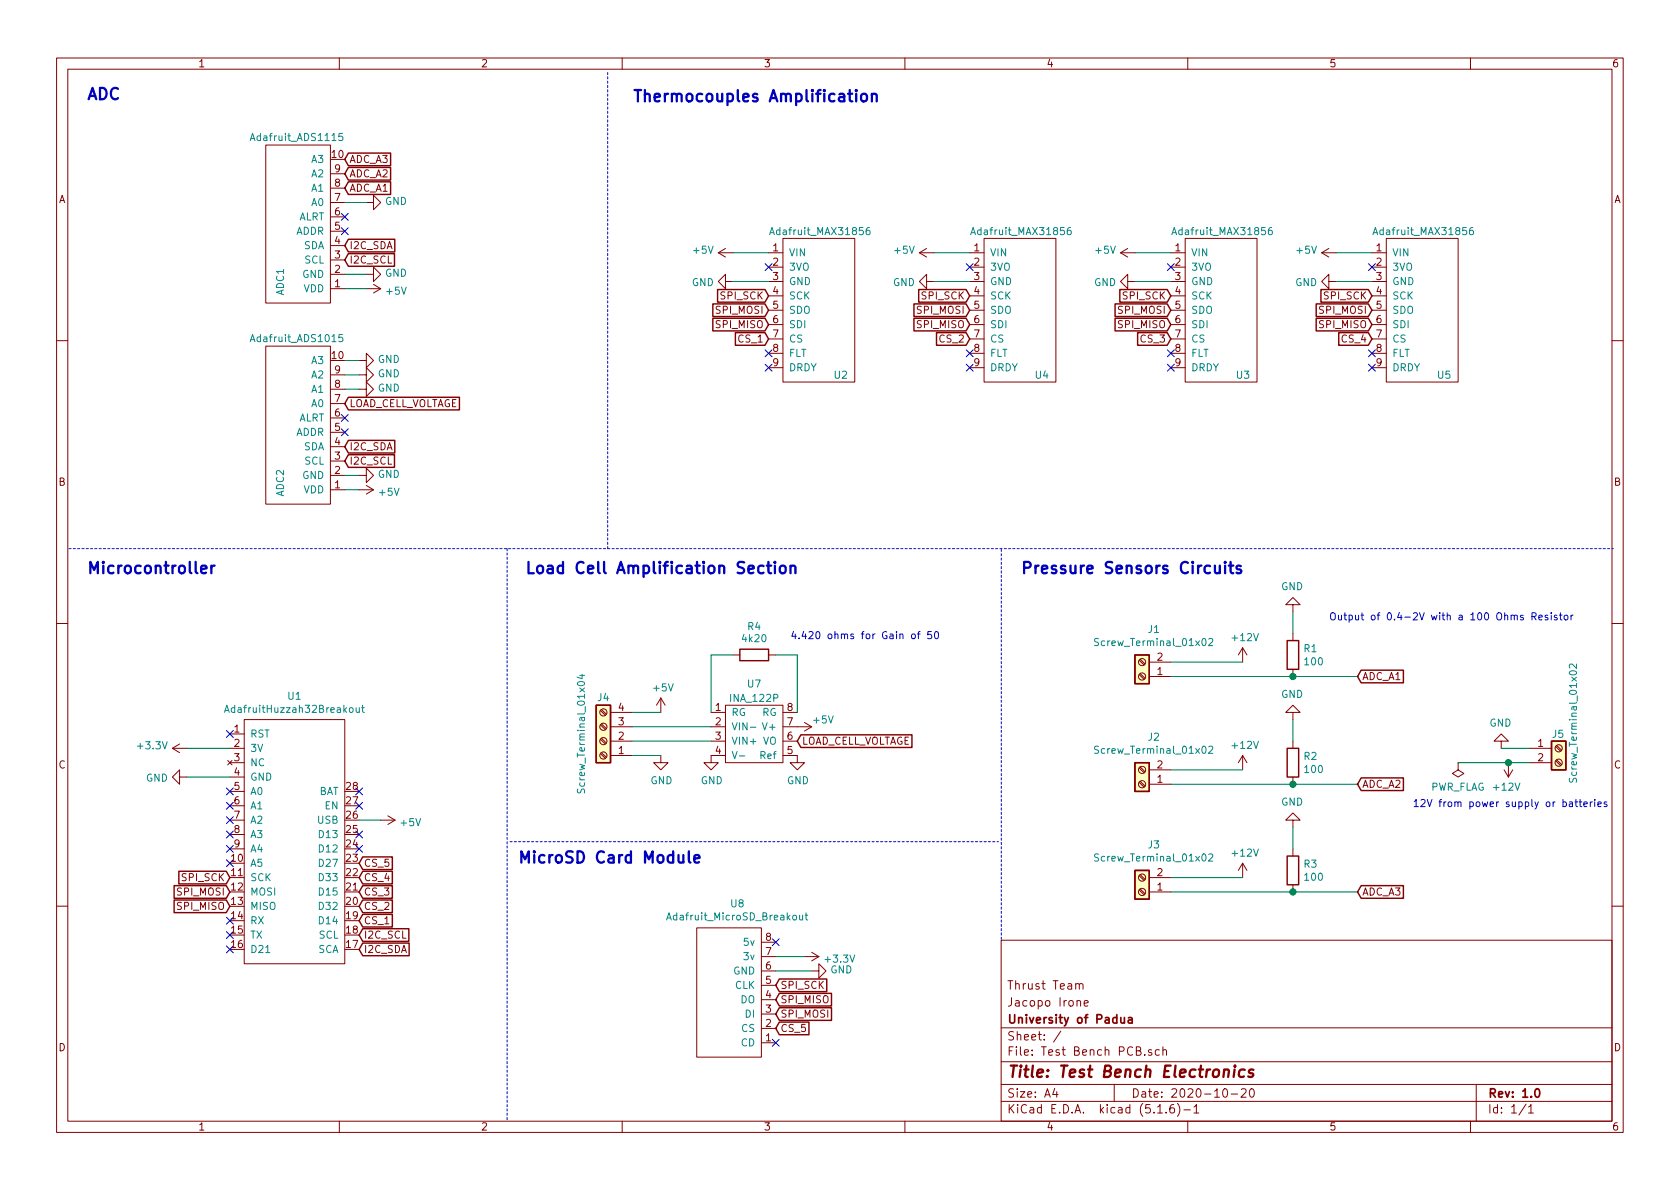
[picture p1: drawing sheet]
EESchema Schematic File Version 4
EELAYER 30 0
EELAYER END
$Descr A4 11693 8268
encoding utf-8
Sheet 1 1
Title "Test Bench Electronics"
Date "2020-10-20"
Rev "1.0"
Comp "University of Padua"
Comment1 "Jacopo Irone"
Comment2 "Thrust Team"
Comment3 ""
Comment4 ""
$EndDescr
$Comp
L Breakout_Test_Bench_Library:AdafruitHuzzah32Breakout U1
U 1 1
P 2050 5200
F 0 "U1" H 2050 5565 50  0000 C CNN
F 1 "AdafruitHuzzah32Breakout" H 2050 5474 50  0000 C CNN
F 2 "Test Bench PCB Breakout:Adafruit_Huzzah32" H 1850 5300 50  0001 C CNN
F 3 "" H 1850 5300 50  0001 C CNN
	1    2050 5200
	1    0    0    -1  
$EndComp
$Comp
L Breakout_Test_Bench_Library:Adafruit_ADS1115 ADC1
U 1 1
P 2400 1350
F 0 "ADC1" H 1700 1800 50  0000 L CNN
F 1 "Adafruit_ADS1115" V 2800 1350 50  0000 L CNN
F 2 "Test Bench PCB Breakout:Adafruit_ADS1115" H 2400 1350 50  0001 C CNN
F 3 "" H 2400 1350 50  0001 C CNN
	1    2400 1350
	0    -1   -1   0   
$EndComp
$Comp
L Breakout_Test_Bench_Library:Adafruit_ADS1015 ADC2
U 1 1
P 2400 2750
F 0 "ADC2" H 1700 3200 50  0000 L CNN
F 1 "Adafruit_ADS1015" V 2800 2750 50  0000 L CNN
F 2 "Test Bench PCB Breakout:Adafruit_ADS1015" H 2400 2750 50  0001 C CNN
F 3 "" H 2400 2750 50  0001 C CNN
	1    2400 2750
	0    -1   -1   0   
$EndComp
Text GLabel 2500 6600 2    50   Input ~ 0
I2C_SDA
Text GLabel 2500 6500 2    50   Input ~ 0
I2C_SCL
Text GLabel 1600 6300 0    50   Input ~ 0
SPI_MISO
Text GLabel 1600 6200 0    50   Input ~ 0
SPI_MOSI
Text GLabel 1600 6100 0    50   Input ~ 0
SPI_SCK
$Comp
L power:+5V #PWR0102
U 1 1
P 2550 2000
F 0 "#PWR0102" H 2550 1850 50  0001 C CNN
F 1 "+5V" V 2565 2128 50  0000 L CNN
F 2 "" H 2550 2000 50  0001 C CNN
F 3 "" H 2550 2000 50  0001 C CNN
	1    2550 2000
	0    1    1    0   
$EndComp
Wire Wire Line
	2400 2000 2550 2000
$Comp
L power:GND #PWR0103
U 1 1
P 2550 1900
F 0 "#PWR0103" H 2550 1650 50  0001 C CNN
F 1 "GND" V 2555 1772 50  0000 R CNN
F 2 "" H 2550 1900 50  0001 C CNN
F 3 "" H 2550 1900 50  0001 C CNN
	1    2550 1900
	0    -1   -1   0   
$EndComp
Wire Wire Line
	2400 1900 2550 1900
Text GLabel 2400 1800 2    50   Input ~ 0
I2C_SCL
Text GLabel 2400 1700 2    50   Input ~ 0
I2C_SDA
$Comp
L power:+5V #PWR0104
U 1 1
P 2500 3400
F 0 "#PWR0104" H 2500 3250 50  0001 C CNN
F 1 "+5V" V 2515 3528 50  0000 L CNN
F 2 "" H 2500 3400 50  0001 C CNN
F 3 "" H 2500 3400 50  0001 C CNN
	1    2500 3400
	0    1    1    0   
$EndComp
$Comp
L power:GND #PWR0105
U 1 1
P 2500 3300
F 0 "#PWR0105" H 2500 3050 50  0001 C CNN
F 1 "GND" V 2505 3172 50  0000 R CNN
F 2 "" H 2500 3300 50  0001 C CNN
F 3 "" H 2500 3300 50  0001 C CNN
	1    2500 3300
	0    -1   -1   0   
$EndComp
Text GLabel 2400 3200 2    50   Input ~ 0
I2C_SCL
Text GLabel 2400 3100 2    50   Input ~ 0
I2C_SDA
Wire Wire Line
	2500 3300 2400 3300
Wire Wire Line
	2500 3400 2400 3400
$Comp
L Breakout_Test_Bench_Library:INA_122P U7
U 1 1
P 5250 4850
F 0 "U7" H 5250 4950 50  0000 C CNN
F 1 "INA_122P" H 5250 4850 50  0000 C CNN
F 2 "Test Bench PCB Breakout:INA_122P" H 5250 4850 50  0001 C CNN
F 3 "" H 5250 4850 50  0001 C CNN
	1    5250 4850
	1    0    0    -1  
$EndComp
$Comp
L Device:R R4
U 1 1
P 5250 4550
F 0 "R4" V 5050 4550 50  0000 C CNN
F 1 "4k20" V 5134 4550 50  0000 C CNN
F 2 "Resistor_THT:R_Axial_DIN0204_L3.6mm_D1.6mm_P5.08mm_Horizontal" V 5180 4550 50  0001 C CNN
F 3 "~" H 5250 4550 50  0001 C CNN
	1    5250 4550
	0    1    1    0   
$EndComp
Wire Wire Line
	5100 4550 4950 4550
Wire Wire Line
	4950 4550 4950 4950
Wire Wire Line
	5400 4550 5550 4550
Wire Wire Line
	5550 4550 5550 4950
Text Notes 5500 4450 0    50   ~ 0
4.420 ohms for Gain of 50\n
Text GLabel 5550 5150 2    50   Input ~ 0
LOAD_CELL_VOLTAGE
$Comp
L power:+5V #PWR0116
U 1 1
P 5550 5050
F 0 "#PWR0116" H 5550 4900 50  0001 C CNN
F 1 "+5V" V 5500 5150 50  0000 L CNN
F 2 "" H 5550 5050 50  0001 C CNN
F 3 "" H 5550 5050 50  0001 C CNN
	1    5550 5050
	0    1    1    0   
$EndComp
$Comp
L power:GND #PWR0117
U 1 1
P 4950 5250
F 0 "#PWR0117" H 4950 5000 50  0001 C CNN
F 1 "GND" H 4955 5077 50  0000 C CNN
F 2 "" H 4950 5250 50  0001 C CNN
F 3 "" H 4950 5250 50  0001 C CNN
	1    4950 5250
	1    0    0    -1  
$EndComp
$Comp
L power:GND #PWR0118
U 1 1
P 5550 5250
F 0 "#PWR0118" H 5550 5000 50  0001 C CNN
F 1 "GND" H 5555 5077 50  0000 C CNN
F 2 "" H 5550 5250 50  0001 C CNN
F 3 "" H 5550 5250 50  0001 C CNN
	1    5550 5250
	1    0    0    -1  
$EndComp
Text GLabel 2400 2800 2    50   Input ~ 0
LOAD_CELL_VOLTAGE
$Comp
L power:GND #PWR0119
U 1 1
P 2500 2700
F 0 "#PWR0119" H 2500 2450 50  0001 C CNN
F 1 "GND" V 2505 2572 50  0000 R CNN
F 2 "" H 2500 2700 50  0001 C CNN
F 3 "" H 2500 2700 50  0001 C CNN
	1    2500 2700
	0    -1   -1   0   
$EndComp
$Comp
L power:GND #PWR0120
U 1 1
P 2500 2600
F 0 "#PWR0120" H 2500 2350 50  0001 C CNN
F 1 "GND" V 2505 2472 50  0000 R CNN
F 2 "" H 2500 2600 50  0001 C CNN
F 3 "" H 2500 2600 50  0001 C CNN
	1    2500 2600
	0    -1   -1   0   
$EndComp
$Comp
L power:GND #PWR0121
U 1 1
P 2500 2500
F 0 "#PWR0121" H 2500 2250 50  0001 C CNN
F 1 "GND" V 2505 2372 50  0000 R CNN
F 2 "" H 2500 2500 50  0001 C CNN
F 3 "" H 2500 2500 50  0001 C CNN
	1    2500 2500
	0    -1   -1   0   
$EndComp
Wire Wire Line
	2400 2500 2500 2500
Wire Wire Line
	2400 2600 2500 2600
Wire Wire Line
	2400 2700 2500 2700
NoConn ~ 2400 2900
NoConn ~ 2400 3000
NoConn ~ 1600 6400
NoConn ~ 1600 6500
NoConn ~ 2500 5500
NoConn ~ 2500 5600
$Comp
L power:GND #PWR0122
U 1 1
P 1300 5400
F 0 "#PWR0122" H 1300 5150 50  0001 C CNN
F 1 "GND" V 1305 5272 50  0000 R CNN
F 2 "" H 1300 5400 50  0001 C CNN
F 3 "" H 1300 5400 50  0001 C CNN
	1    1300 5400
	0    1    1    0   
$EndComp
$Comp
L power:+5V #PWR0101
U 1 1
P 2650 5700
F 0 "#PWR0101" H 2650 5550 50  0001 C CNN
F 1 "+5V" V 2665 5828 50  0000 L CNN
F 2 "" H 2650 5700 50  0001 C CNN
F 3 "" H 2650 5700 50  0001 C CNN
	1    2650 5700
	0    1    1    0   
$EndComp
NoConn ~ 2400 1500
NoConn ~ 2400 1600
Text GLabel 2500 6400 2    50   Input ~ 0
CS_1
Text GLabel 2500 6300 2    50   Input ~ 0
CS_2
Text GLabel 2500 6100 2    50   Input ~ 0
CS_4
Text GLabel 2500 6000 2    50   Input ~ 0
CS_5
Text GLabel 2500 6200 2    50   Input ~ 0
CS_3
Wire Wire Line
	2500 5700 2650 5700
Wire Wire Line
	1600 5400 1300 5400
NoConn ~ 1600 5100
NoConn ~ 1600 5500
NoConn ~ 1600 5600
NoConn ~ 1600 5700
NoConn ~ 1600 5800
NoConn ~ 1600 5900
NoConn ~ 1600 6000
NoConn ~ 1600 6600
NoConn ~ 2500 5800
$Comp
L power:GND #PWR0123
U 1 1
P 2550 1400
F 0 "#PWR0123" H 2550 1150 50  0001 C CNN
F 1 "GND" V 2555 1272 50  0000 R CNN
F 2 "" H 2550 1400 50  0001 C CNN
F 3 "" H 2550 1400 50  0001 C CNN
	1    2550 1400
	0    -1   -1   0   
$EndComp
Wire Wire Line
	2550 1400 2400 1400
$Comp
L Device:R R1
U 1 1
P 9000 4550
F 0 "R1" H 9070 4596 50  0000 L CNN
F 1 "100" H 9070 4505 50  0000 L CNN
F 2 "Resistor_THT:R_Axial_DIN0204_L3.6mm_D1.6mm_P5.08mm_Horizontal" V 8930 4550 50  0001 C CNN
F 3 "~" H 9000 4550 50  0001 C CNN
	1    9000 4550
	1    0    0    -1  
$EndComp
$Comp
L Connector:Screw_Terminal_01x02 J1
U 1 1
P 7950 4700
F 0 "J1" H 7868 4375 50  0000 C CNN
F 1 "Screw_Terminal_01x02" H 7868 4466 50  0000 C CNN
F 2 "TerminalBlock:TerminalBlock_bornier-2_P5.08mm" H 7950 4700 50  0001 C CNN
F 3 "~" H 7950 4700 50  0001 C CNN
	1    7950 4700
	-1   0    0    1   
$EndComp
$Comp
L power:GND #PWR0125
U 1 1
P 9000 4250
F 0 "#PWR0125" H 9000 4000 50  0001 C CNN
F 1 "GND" H 9005 4077 50  0000 C CNN
F 2 "" H 9000 4250 50  0001 C CNN
F 3 "" H 9000 4250 50  0001 C CNN
	1    9000 4250
	-1   0    0    1   
$EndComp
Text GLabel 9450 4700 2    50   Input ~ 0
ADC_A1
Wire Wire Line
	9000 4700 9450 4700
Connection ~ 9000 4700
Wire Wire Line
	9000 4400 9000 4250
Wire Wire Line
	8150 4700 9000 4700
Wire Wire Line
	8150 4600 8650 4600
$Comp
L Device:R R2
U 1 1
P 9000 5300
F 0 "R2" H 9070 5346 50  0000 L CNN
F 1 "100" H 9070 5255 50  0000 L CNN
F 2 "Resistor_THT:R_Axial_DIN0204_L3.6mm_D1.6mm_P5.08mm_Horizontal" V 8930 5300 50  0001 C CNN
F 3 "~" H 9000 5300 50  0001 C CNN
	1    9000 5300
	1    0    0    -1  
$EndComp
$Comp
L Connector:Screw_Terminal_01x02 J2
U 1 1
P 7950 5450
F 0 "J2" H 7868 5125 50  0000 C CNN
F 1 "Screw_Terminal_01x02" H 7868 5216 50  0000 C CNN
F 2 "TerminalBlock:TerminalBlock_bornier-2_P5.08mm" H 7950 5450 50  0001 C CNN
F 3 "~" H 7950 5450 50  0001 C CNN
	1    7950 5450
	-1   0    0    1   
$EndComp
$Comp
L power:GND #PWR0127
U 1 1
P 9000 5000
F 0 "#PWR0127" H 9000 4750 50  0001 C CNN
F 1 "GND" H 9005 4827 50  0000 C CNN
F 2 "" H 9000 5000 50  0001 C CNN
F 3 "" H 9000 5000 50  0001 C CNN
	1    9000 5000
	-1   0    0    1   
$EndComp
Text GLabel 9450 5450 2    50   Input ~ 0
ADC_A2
Wire Wire Line
	9000 5450 9450 5450
Connection ~ 9000 5450
Wire Wire Line
	9000 5150 9000 5000
Wire Wire Line
	8150 5450 9000 5450
Wire Wire Line
	8150 5350 8650 5350
$Comp
L Device:R R3
U 1 1
P 9000 6050
F 0 "R3" H 9070 6096 50  0000 L CNN
F 1 "100" H 9070 6005 50  0000 L CNN
F 2 "Resistor_THT:R_Axial_DIN0204_L3.6mm_D1.6mm_P5.08mm_Horizontal" V 8930 6050 50  0001 C CNN
F 3 "~" H 9000 6050 50  0001 C CNN
	1    9000 6050
	1    0    0    -1  
$EndComp
$Comp
L Connector:Screw_Terminal_01x02 J3
U 1 1
P 7950 6200
F 0 "J3" H 7868 5875 50  0000 C CNN
F 1 "Screw_Terminal_01x02" H 7868 5966 50  0000 C CNN
F 2 "TerminalBlock:TerminalBlock_bornier-2_P5.08mm" H 7950 6200 50  0001 C CNN
F 3 "~" H 7950 6200 50  0001 C CNN
	1    7950 6200
	-1   0    0    1   
$EndComp
$Comp
L power:GND #PWR0129
U 1 1
P 9000 5750
F 0 "#PWR0129" H 9000 5500 50  0001 C CNN
F 1 "GND" H 9005 5577 50  0000 C CNN
F 2 "" H 9000 5750 50  0001 C CNN
F 3 "" H 9000 5750 50  0001 C CNN
	1    9000 5750
	-1   0    0    1   
$EndComp
Text GLabel 9450 6200 2    50   Input ~ 0
ADC_A3
Wire Wire Line
	9000 6200 9450 6200
Connection ~ 9000 6200
Wire Wire Line
	9000 5900 9000 5750
Wire Wire Line
	8150 6200 9000 6200
Wire Wire Line
	8150 6100 8650 6100
Text Notes 9250 4400 0    50   ~ 0
Output of 0.4-2V with a 100 Ohms Resistor\n\n
Text GLabel 2400 1300 2    50   Input ~ 0
ADC_A1
Text GLabel 2400 1200 2    50   Input ~ 0
ADC_A2
Text GLabel 2400 1100 2    50   Input ~ 0
ADC_A3
$Comp
L Connector:Screw_Terminal_01x04 J4
U 1 1
P 4200 5150
F 0 "J4" H 4200 4850 50  0000 C CNN
F 1 "Screw_Terminal_01x04" V 4350 5100 50  0000 C CNN
F 2 "TerminalBlock:TerminalBlock_bornier-4_P5.08mm" H 4200 5150 50  0001 C CNN
F 3 "~" H 4200 5150 50  0001 C CNN
	1    4200 5150
	-1   0    0    1   
$EndComp
Wire Wire Line
	4400 5050 4950 5050
Wire Wire Line
	4400 5150 4950 5150
$Comp
L power:GND #PWR0130
U 1 1
P 4600 5250
F 0 "#PWR0130" H 4600 5000 50  0001 C CNN
F 1 "GND" H 4605 5077 50  0000 C CNN
F 2 "" H 4600 5250 50  0001 C CNN
F 3 "" H 4600 5250 50  0001 C CNN
	1    4600 5250
	1    0    0    -1  
$EndComp
Wire Wire Line
	4600 5250 4400 5250
Wire Wire Line
	4400 4950 4600 4950
$Comp
L power:+5V #PWR0131
U 1 1
P 4600 4950
F 0 "#PWR0131" H 4600 4800 50  0001 C CNN
F 1 "+5V" H 4615 5123 50  0000 C CNN
F 2 "" H 4600 4950 50  0001 C CNN
F 3 "" H 4600 4950 50  0001 C CNN
	1    4600 4950
	1    0    0    -1  
$EndComp
NoConn ~ 6750 1850
NoConn ~ 5350 1850
NoConn ~ 5350 2550
NoConn ~ 5350 2450
NoConn ~ 8150 1850
NoConn ~ 8150 2550
NoConn ~ 8150 2450
NoConn ~ 9550 1850
NoConn ~ 9550 2550
NoConn ~ 9550 2450
NoConn ~ 6750 2550
NoConn ~ 6750 2450
Text GLabel 9550 2350 0    50   Input ~ 0
CS_4
Text GLabel 9550 2250 0    50   Input ~ 0
SPI_MISO
Text GLabel 9550 2150 0    50   Input ~ 0
SPI_MOSI
Text GLabel 9550 2050 0    50   Input ~ 0
SPI_SCK
Wire Wire Line
	9300 1950 9550 1950
Wire Wire Line
	9300 1750 9550 1750
$Comp
L power:GND #PWR0113
U 1 1
P 9300 1950
F 0 "#PWR0113" H 9300 1700 50  0001 C CNN
F 1 "GND" V 9305 1822 50  0000 R CNN
F 2 "" H 9300 1950 50  0001 C CNN
F 3 "" H 9300 1950 50  0001 C CNN
	1    9300 1950
	0    1    1    0   
$EndComp
$Comp
L power:+5V #PWR0112
U 1 1
P 9300 1750
F 0 "#PWR0112" H 9300 1600 50  0001 C CNN
F 1 "+5V" V 9315 1878 50  0000 L CNN
F 2 "" H 9300 1750 50  0001 C CNN
F 3 "" H 9300 1750 50  0001 C CNN
	1    9300 1750
	0    -1   -1   0   
$EndComp
$Comp
L Breakout_Test_Bench_Library:Adafruit_MAX31856 U5
U 1 1
P 9900 2150
F 0 "U5" V 10350 2250 50  0000 L CNN
F 1 "Adafruit_MAX31856" V 9350 1800 50  0000 L CNN
F 2 "Test Bench PCB Breakout:Adafruit_MAX31856" H 9900 2150 50  0001 C CNN
F 3 "" H 9900 2150 50  0001 C CNN
	1    9900 2150
	0    1    1    0   
$EndComp
Text GLabel 6750 2350 0    50   Input ~ 0
CS_2
Text GLabel 6750 2250 0    50   Input ~ 0
SPI_MISO
Text GLabel 6750 2150 0    50   Input ~ 0
SPI_MOSI
Text GLabel 6750 2050 0    50   Input ~ 0
SPI_SCK
Wire Wire Line
	6500 1950 6750 1950
Wire Wire Line
	6500 1750 6750 1750
$Comp
L power:GND #PWR0111
U 1 1
P 6500 1950
F 0 "#PWR0111" H 6500 1700 50  0001 C CNN
F 1 "GND" V 6505 1822 50  0000 R CNN
F 2 "" H 6500 1950 50  0001 C CNN
F 3 "" H 6500 1950 50  0001 C CNN
	1    6500 1950
	0    1    1    0   
$EndComp
$Comp
L power:+5V #PWR0110
U 1 1
P 6500 1750
F 0 "#PWR0110" H 6500 1600 50  0001 C CNN
F 1 "+5V" V 6515 1878 50  0000 L CNN
F 2 "" H 6500 1750 50  0001 C CNN
F 3 "" H 6500 1750 50  0001 C CNN
	1    6500 1750
	0    -1   -1   0   
$EndComp
$Comp
L Breakout_Test_Bench_Library:Adafruit_MAX31856 U4
U 1 1
P 7100 2150
F 0 "U4" V 7550 2250 50  0000 L CNN
F 1 "Adafruit_MAX31856" V 6550 1800 50  0000 L CNN
F 2 "Test Bench PCB Breakout:Adafruit_MAX31856" H 7100 2150 50  0001 C CNN
F 3 "" H 7100 2150 50  0001 C CNN
	1    7100 2150
	0    1    1    0   
$EndComp
Text GLabel 8150 2350 0    50   Input ~ 0
CS_3
Text GLabel 8150 2250 0    50   Input ~ 0
SPI_MISO
Text GLabel 8150 2150 0    50   Input ~ 0
SPI_MOSI
Text GLabel 8150 2050 0    50   Input ~ 0
SPI_SCK
Wire Wire Line
	7900 1950 8150 1950
Wire Wire Line
	7900 1750 8150 1750
$Comp
L power:GND #PWR0109
U 1 1
P 7900 1950
F 0 "#PWR0109" H 7900 1700 50  0001 C CNN
F 1 "GND" V 7905 1822 50  0000 R CNN
F 2 "" H 7900 1950 50  0001 C CNN
F 3 "" H 7900 1950 50  0001 C CNN
	1    7900 1950
	0    1    1    0   
$EndComp
$Comp
L power:+5V #PWR0108
U 1 1
P 7900 1750
F 0 "#PWR0108" H 7900 1600 50  0001 C CNN
F 1 "+5V" V 7915 1878 50  0000 L CNN
F 2 "" H 7900 1750 50  0001 C CNN
F 3 "" H 7900 1750 50  0001 C CNN
	1    7900 1750
	0    -1   -1   0   
$EndComp
$Comp
L Breakout_Test_Bench_Library:Adafruit_MAX31856 U3
U 1 1
P 8500 2150
F 0 "U3" V 8950 2250 50  0000 L CNN
F 1 "Adafruit_MAX31856" V 7950 1800 50  0000 L CNN
F 2 "Test Bench PCB Breakout:Adafruit_MAX31856" H 8500 2150 50  0001 C CNN
F 3 "" H 8500 2150 50  0001 C CNN
	1    8500 2150
	0    1    1    0   
$EndComp
Text GLabel 5350 2350 0    50   Input ~ 0
CS_1
Text GLabel 5350 2250 0    50   Input ~ 0
SPI_MISO
Text GLabel 5350 2150 0    50   Input ~ 0
SPI_MOSI
Text GLabel 5350 2050 0    50   Input ~ 0
SPI_SCK
Wire Wire Line
	5100 1950 5350 1950
Wire Wire Line
	5100 1750 5350 1750
$Comp
L power:GND #PWR0107
U 1 1
P 5100 1950
F 0 "#PWR0107" H 5100 1700 50  0001 C CNN
F 1 "GND" V 5105 1822 50  0000 R CNN
F 2 "" H 5100 1950 50  0001 C CNN
F 3 "" H 5100 1950 50  0001 C CNN
	1    5100 1950
	0    1    1    0   
$EndComp
$Comp
L power:+5V #PWR0106
U 1 1
P 5100 1750
F 0 "#PWR0106" H 5100 1600 50  0001 C CNN
F 1 "+5V" V 5115 1878 50  0000 L CNN
F 2 "" H 5100 1750 50  0001 C CNN
F 3 "" H 5100 1750 50  0001 C CNN
	1    5100 1750
	0    -1   -1   0   
$EndComp
$Comp
L Breakout_Test_Bench_Library:Adafruit_MAX31856 U2
U 1 1
P 5700 2150
F 0 "U2" V 6150 2250 50  0000 L CNN
F 1 "Adafruit_MAX31856" V 5150 1800 50  0000 L CNN
F 2 "Test Bench PCB Breakout:Adafruit_MAX31856" H 5700 2150 50  0001 C CNN
F 3 "" H 5700 2150 50  0001 C CNN
	1    5700 2150
	0    1    1    0   
$EndComp
Wire Notes Line
	6970 6530 6970 3810
Wire Notes Line
	3530 3810 3530 7800
Wire Notes Line
	480  3810 11230 3810
Wire Notes Line
	4230 3810 4230 490 
Text Notes 600  700  0    79   ~ 16
ADC
Text Notes 4400 850  0    79   ~ 16
Thermocouples Amplification\n\n
Text Notes 7100 4000 0    79   ~ 16
Pressure Sensors Circuits
Text Notes 3650 4000 0    79   ~ 16
Load Cell Amplification Section\n
$Comp
L Breakout_Test_Bench_Library:Adafruit_MicroSD_Breakout U8
U 1 1
P 5100 6900
F 0 "U8" V 5715 6867 50  0000 C CNN
F 1 "Adafruit_MicroSD_Breakout" V 5624 6867 50  0000 C CNN
F 2 "Test Bench PCB Breakout:Adafruit_MicroSD" H 5050 6300 50  0001 C CNN
F 3 "" H 5050 6300 50  0001 C CNN
	1    5100 6900
	0    -1   -1   0   
$EndComp
Text GLabel 5400 7150 2    50   Input ~ 0
CS_5
Text GLabel 5400 7050 2    50   Input ~ 0
SPI_MOSI
Text GLabel 5400 6950 2    50   Input ~ 0
SPI_MISO
Text GLabel 5400 6850 2    50   Input ~ 0
SPI_SCK
$Comp
L power:GND #PWR0132
U 1 1
P 5650 6750
F 0 "#PWR0132" H 5650 6500 50  0001 C CNN
F 1 "GND" V 5655 6622 50  0000 R CNN
F 2 "" H 5650 6750 50  0001 C CNN
F 3 "" H 5650 6750 50  0001 C CNN
	1    5650 6750
	0    -1   -1   0   
$EndComp
Wire Wire Line
	5400 6750 5650 6750
$Comp
L power:+3.3V #PWR0133
U 1 1
P 1300 5200
F 0 "#PWR0133" H 1300 5050 50  0001 C CNN
F 1 "+3.3V" V 1315 5328 50  0000 L CNN
F 2 "" H 1300 5200 50  0001 C CNN
F 3 "" H 1300 5200 50  0001 C CNN
	1    1300 5200
	0    -1   -1   0   
$EndComp
Wire Wire Line
	1300 5200 1600 5200
$Comp
L power:+3.3V #PWR0134
U 1 1
P 5600 6650
F 0 "#PWR0134" H 5600 6500 50  0001 C CNN
F 1 "+3.3V" V 5615 6778 50  0000 L CNN
F 2 "" H 5600 6650 50  0001 C CNN
F 3 "" H 5600 6650 50  0001 C CNN
	1    5600 6650
	0    1    1    0   
$EndComp
Wire Wire Line
	5400 6650 5600 6650
NoConn ~ 5400 6550
NoConn ~ 5400 7250
Wire Notes Line
	3550 5850 6950 5850
Text Notes 3600 6150 0    79   ~ 16
MicroSD Card Module\n\n
Text Notes 600  4000 0    79   ~ 16
Microcontroller\n
NoConn ~ 2500 5900
$Comp
L Connector:Screw_Terminal_01x02 J5
U 1 1
P 10850 5200
F 0 "J5" H 10800 5300 50  0000 L CNN
F 1 "Screw_Terminal_01x02" V 10950 4950 50  0000 L CNN
F 2 "TerminalBlock:TerminalBlock_bornier-2_P5.08mm" H 10850 5200 50  0001 C CNN
F 3 "~" H 10850 5200 50  0001 C CNN
	1    10850 5200
	1    0    0    -1  
$EndComp
$Comp
L power:GND #PWR02
U 1 1
P 10450 5200
F 0 "#PWR02" H 10450 4950 50  0001 C CNN
F 1 "GND" H 10455 5027 50  0000 C CNN
F 2 "" H 10450 5200 50  0001 C CNN
F 3 "" H 10450 5200 50  0001 C CNN
	1    10450 5200
	-1   0    0    1   
$EndComp
Wire Wire Line
	10650 5200 10450 5200
$Comp
L power:PWR_FLAG #FLG0101
U 1 1
P 10150 5300
F 0 "#FLG0101" H 10150 5375 50  0001 C CNN
F 1 "PWR_FLAG" H 10150 5473 50  0000 C CNN
F 2 "" H 10150 5300 50  0001 C CNN
F 3 "~" H 10150 5300 50  0001 C CNN
	1    10150 5300
	-1   0    0    1   
$EndComp
Text Notes 11200 5700 2    50   ~ 0
12V from power supply or batteries\n\n
Wire Wire Line
	10150 5300 10500 5300
$Comp
L power:+12V #PWR?
U 1 1
P 10500 5300
F 0 "#PWR?" H 10500 5150 50  0001 C CNN
F 1 "+12V" H 10515 5473 50  0000 C CNN
F 2 "" H 10500 5300 50  0001 C CNN
F 3 "" H 10500 5300 50  0001 C CNN
	1    10500 5300
	-1   0    0    1   
$EndComp
Connection ~ 10500 5300
Wire Wire Line
	10500 5300 10650 5300
$Comp
L power:+12V #PWR?
U 1 1
P 8650 6100
F 0 "#PWR?" H 8650 5950 50  0001 C CNN
F 1 "+12V" H 8665 6273 50  0000 C CNN
F 2 "" H 8650 6100 50  0001 C CNN
F 3 "" H 8650 6100 50  0001 C CNN
	1    8650 6100
	1    0    0    -1  
$EndComp
$Comp
L power:+12V #PWR?
U 1 1
P 8650 5350
F 0 "#PWR?" H 8650 5200 50  0001 C CNN
F 1 "+12V" H 8665 5523 50  0000 C CNN
F 2 "" H 8650 5350 50  0001 C CNN
F 3 "" H 8650 5350 50  0001 C CNN
	1    8650 5350
	1    0    0    -1  
$EndComp
$Comp
L power:+12V #PWR?
U 1 1
P 8650 4600
F 0 "#PWR?" H 8650 4450 50  0001 C CNN
F 1 "+12V" H 8665 4773 50  0000 C CNN
F 2 "" H 8650 4600 50  0001 C CNN
F 3 "" H 8650 4600 50  0001 C CNN
	1    8650 4600
	1    0    0    -1  
$EndComp
$EndSCHEMATC
